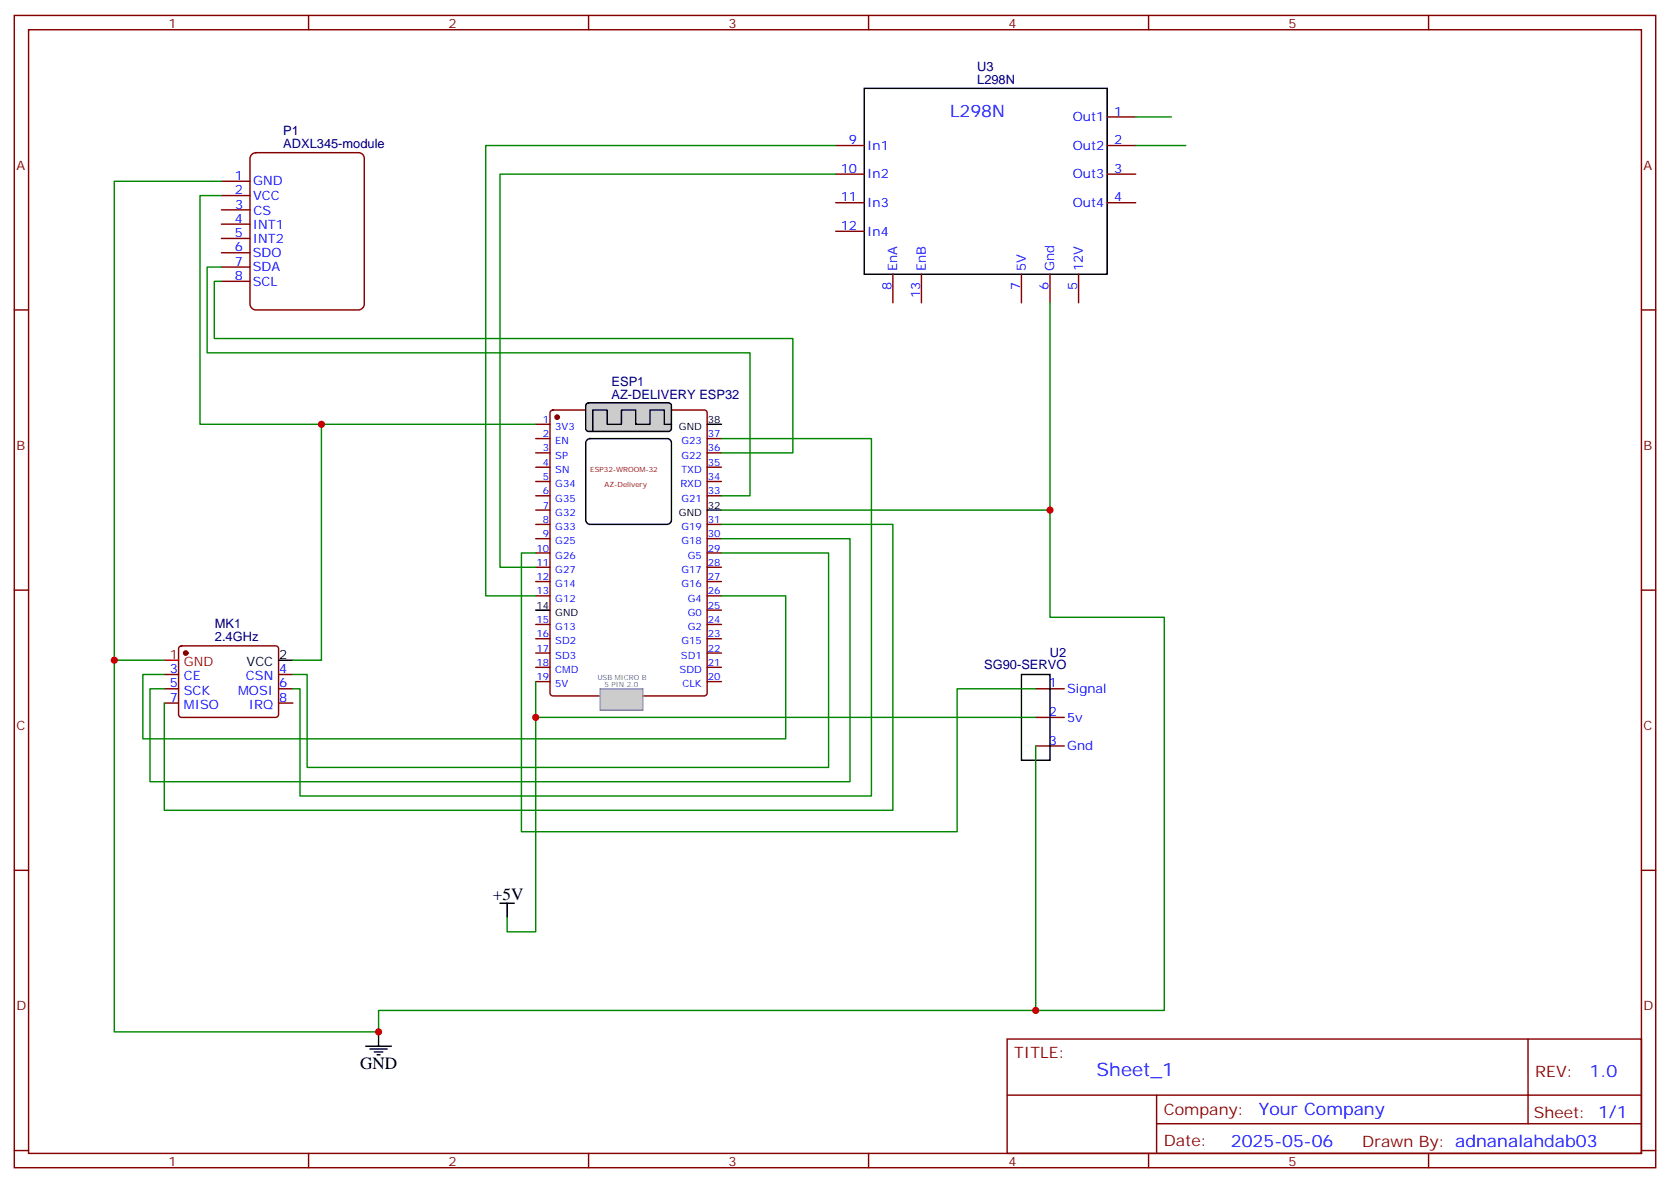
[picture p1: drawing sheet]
<svg xmlns="http://www.w3.org/2000/svg" width="412mm" height="292mm" viewBox="0 0 412 292" stroke-linecap="round" stroke-linejoin="round" font-family="sans-serif">
<g fill="none" stroke="#870000" stroke-width=".35">
<path d="M3.5 3.8h405.4v284.3h-405.4zM7.1 7.3h398.2v277.3h-398.2zM76.2 3.8v3.5M145.3 3.8v3.5M214.5 3.8v3.5M283.6 3.8v3.5M352.8 3.8v3.5M3.5 76.5h3.6M405.3 76.5h3.6M132.3 104.7h3.5M132.3 108.2h3.5M132.3 111.8h3.5"/>
<path d="M132.3 115.3h3.5M132.3 118.8h3.5M136.1 101.4l.4-.2h37.4a.71 .71 0 0 1 .7 .7v69.1a.76 .76 0 0 1-.7 .7h-37.4a.76 .76 0 0 1-.7-.7v-69.1zM174.6 108.2h3.6M174.6 111.8h3.6M174.6 115.3h3.6M174.6 118.8h3.6M132.3 122.3h3.5M132.3 125.9h3.5M132.3 129.4h3.5M132.3 132.9h3.5M132.3 136.5h3.5"/>
<path d="M132.3 140h3.5M174.6 122.3h3.6M174.6 129.4h3.6M174.6 132.9h3.6M174.6 136.5h3.6M174.6 140h3.6M3.5 145.6h3.6M132.3 143.5h3.5M132.3 147h3.5M132.3 154.1h3.5M132.3 157.6h3.5M174.6 143.5h3.6"/>
<path d="M174.6 147h3.6M174.6 154.1h3.6M174.6 157.6h3.6M174.6 150.6h3.6M405.3 145.6h3.6M132.3 161.1h3.5M132.3 164.7h3.5M132.3 168.2h3.5M174.6 161.1h3.6M174.6 164.7h3.6M174.6 168.2h3.6M3.5 214.8h3.6"/>
<path d="M405.3 214.8h3.6M248.7 256.4h156.6v28.2h-156.6zM377.3 256.4v20.9M248.7 270.2h156.5M285.6 277.3h119.6M285.6 270.2v14.2M3.5 283.9h3.6M76.2 284.6v3.5M145.3 284.6v3.5M214.5 284.6v3.5M283.6 284.6v3.5M352.8 284.6v3.5"/>
<path d="M405.3 283.9h3.6"/>
</g>
<circle cx="137.6" cy="102.9" r=".53" fill="#870000" stroke="#870000" stroke-width=".35"/>
<path d="M144.9 108.7l.8-.5h19a1.06 1.06 0 0 1 1.1 1.1v19a1.13 1.13 0 0 1-1.1 1.1h-19a1.13 1.13 0 0 1-1.1-1.1v-19zM174.6 104.7h3.6M174.6 125.9h3.6M132.3 150.6h3.5" fill="none" stroke="#000" stroke-width=".35"/>
<path d="M144.9 99.6l.4-.2h19.8a.71 .71 0 0 1 .7 .7v5.7a.76 .76 0 0 1-.7 .7h-19.8a.76 .76 0 0 1-.7-.7v-5.7z" fill="#ccc" stroke="#000" stroke-width=".35"/>
<path d="M165.8 104.7h-1.8v-3.5h-3.5v3.5h-3.5v-3.5h-3.5v3.5h-3.6v-3.5h-3.5v5.3" fill="none" stroke="#000" stroke-width=".35"/>
<path d="M148.2 170h10.5v5.3h-10.5z" fill="#ccc" stroke="#999" stroke-width=".35"/>
<g fill="none" stroke="#870000" stroke-width=".35">
<path d="M206.4 35.9h7M273.4 28.9h7.1M273.4 35.9h7.1M54.7 44.7h7M54.7 48.3h7M54.7 51.8h7M54.7 55.3h7M54.7 58.8h7M206.4 43h7M206.4 50h7M206.4 57.1h7M273.4 43h7.1"/>
<path d="M273.4 50h7.1M54.7 62.4h7M54.7 65.9h7M54.7 69.4h7M220.5 67.7v7M227.5 67.7v7M252.2 67.7v7M259.3 67.7v7M266.3 67.7v7M44.3 159.6l.5-.2h23.3a.71 .71 0 0 1 .7 .7v16.2a.76 .76 0 0 1-.7 .7h-23.3a.76 .76 0 0 1-.7-.7v-16.2zM40.6 173.5h3.5M40.6 166.4h3.5"/>
<path d="M40.6 170h3.5M68.8 173.5h3.5M68.8 166.4h3.5M68.8 170h3.5M255.8 170h7M255.8 177h7M255.8 184.1h7"/>
</g>
<circle cx="45.9" cy="161.1" r=".53" fill="#870000" stroke="#870000" stroke-width=".35"/>
<path d="M40.6 162.9h3.5" fill="none" stroke="#f00" stroke-width=".35"/>
<path d="M213.4 21.8h60v45.9h-60zM68.8 162.9h3.5M252.2 166.4h7.1v21.2h-7.1zM123.5 222.9h3.5M125.2 222.9v3.5M90.3 258.2h6.4M91.4 258.9h4.2M92.4 259.6h2.1M93.5 254.6v3.6M93.1 260.3h.7" fill="none" stroke="#000" stroke-width=".35"/>
<path d="M62.1 38.3l1-.6h25.4a1.41 1.41 0 0 1 1.5 1.4v36a1.51 1.51 0 0 1-1.5 1.4h-25.4a1.51 1.51 0 0 1-1.4-1.4v-36z" fill="none" stroke="#800000" stroke-width=".35"/>
<g fill="none" stroke="#008700" stroke-width=".35">
<path d="M206.4 35.9h-86.5v111.1h12.4M280.5 28.9h8.8M280.5 35.9h12.3M54.7 48.3h-5.3v56.4h30M54.7 44.7h-26.5v209.9h65.3v-5.3h194v-97h-28.2v-77.6M206.4 43h-82.9v97h8.8M54.7 65.9h-3.5v21.2h134v35.2h-7M54.7 69.4h-1.8v14.1h142.9v28.3h-17.6M132.3 104.7h-52.9v58.2h-7.1M178.2 108.2h37v88.2h-141.1v-26.4h-1.8M132.3 136.5h-3.5v68.7h107.6v-35.2h19.4M178.2 136.5h26.4v52.9h-128.8v-23h-3.5"/>
<path d="M178.2 132.9h31.7v60h-172.9v-22.9h3.6M178.2 129.4h42.3v70.6h-179.9v-26.5M178.2 125.9h81.1M178.2 147h15.8v35.3h-158.7v-15.9h5.3M28.2 162.9h12.4M132.3 168.2v8.8h123.5M132.3 177v52.9h-7.1v-3.5M255.8 184.1v65.2"/>
</g>
<g fill="#c00">
<circle cx="132.3" cy="177" r=".88"/>
<circle cx="79.4" cy="104.7" r=".88"/>
<circle cx="93.5" cy="254.6" r=".88"/>
<circle cx="259.3" cy="125.9" r=".88"/>
<circle cx="28.2" cy="162.9" r=".88"/>
<circle cx="255.8" cy="249.3" r=".88"/>
</g>
<text font-size="4.6" fill="#00f" x="270.8" y="265.4">Sheet_1</text>
<g font-size="4.2" fill="#00f">
<text x="234.6" y="28.9">L298N</text>
<text x="392.5" y="265.7">1.0</text>
<text x="310.9" y="275.2">Your Company</text>
<text x="304" y="283">2025-05-06</text>
</g>
<g font-size="4.2">
<text x="121.7" y="222.2">+5V</text>
<text x="88.9" y="263.8">GND</text>
</g>
<g font-size="3.9" fill="#800">
<text x="250.5" y="261">TITLE:</text>
<text x="379.1" y="265.7">REV:</text>
<text x="287.4" y="275.2">Company:</text>
<text x="378.7" y="275.8">Sheet: 1/1</text>
<text x="287.4" y="282.9">Date:</text>
<text x="336.4" y="282.9">Drawn By: adnanalahdab03</text>
</g>
<g font-size="3.2" fill="#800">
<text x="41.6" y="6.8">1</text>
<text x="110.8" y="6.8">2</text>
<text x="179.9" y="6.8">3</text>
<text x="249.1" y="6.8">4</text>
<text x="318.2" y="6.8">5</text>
<text x="4.1" y="41.9">A</text>
<text x="405.9" y="41.9">A</text>
<text x="4.1" y="111.1">B</text>
<text x="405.9" y="111.1">B</text>
<text x="4.1" y="180.2">C</text>
<text x="405.9" y="180.2">C</text>
<text x="4.1" y="249.3">D</text>
<text x="405.9" y="249.3">D</text>
<text x="41.6" y="287.6">1</text>
<text x="110.8" y="287.6">2</text>
<text x="179.9" y="287.6">3</text>
<text x="249.1" y="287.6">4</text>
<text x="318.2" y="287.6">5</text>
</g>
<g font-size="3.2" fill="#000080">
<text x="241.3" y="17.6">U3</text>
<text x="241.3" y="20.7">L298N</text>
<text x="70" y="33.4">P1</text>
<text x="70" y="36.6">ADXL345-module</text>
<text x="151" y="95.1">ESP1</text>
<text x="151" y="98.4">AZ-DELIVERY ESP32</text>
<text x="53.1" y="155">MK1</text>
<text x="53.1" y="158.2">2.4GHz</text>
<text x="243.1" y="165.2">SG90-SERVO</text>
<text x="259.3" y="162">U2</text>
</g>
<g font-size="3.2" fill="#00f">
<text x="264.9" y="29.9">Out1</text>
<text x="275.2" y="28.5">1</text>
<text x="209.6" y="35.6">9</text>
<text x="275.2" y="35.6">2</text>
<text x="214.1" y="37">In1</text>
<text x="264.9" y="37">Out2</text>
<text x="58" y="44.3">1</text>
<text x="58" y="47.9">2</text>
<text x="62.5" y="45.7">GND</text>
<text x="207.6" y="42.6">10</text>
<text x="214.1" y="44">In2</text>
<text x="264.9" y="44">Out3</text>
<text x="275.2" y="42.6">3</text>
<text x="58.1" y="51.6">3</text>
<text x="62.5" y="49.3">VCC</text>
<text x="62.6" y="53">CS</text>
<text x="207.6" y="49.7">11</text>
<text x="214.1" y="51.1">In3</text>
<text x="264.9" y="51.1">Out4</text>
<text x="275.2" y="49.7">4</text>
<text x="58" y="58.5">5</text>
<text x="58" y="55">4</text>
<text x="62.4" y="56.5">INT1</text>
<text x="62.4" y="59.9">INT2</text>
<text x="207.6" y="56.7">12</text>
<text x="214.1" y="58.1">In4</text>
<text x="58" y="62">6</text>
<text x="58" y="65.5">7</text>
<text x="62.4" y="63.4">SDO</text>
<text x="58" y="69.1">8</text>
<text x="62.4" y="67">SDA</text>
<text x="62.4" y="70.5">SCL</text>
<text x="220.1" y="71.4" transform="rotate(-90 220.1 71.4)">8</text>
<text x="221.5" y="67" transform="rotate(-90 221.5 67)">EnA</text>
<text x="228.6" y="67" transform="rotate(-90 228.6 67)">EnB</text>
<text x="251.9" y="71.4" transform="rotate(-90 251.9 71.4)">7</text>
<text x="253.3" y="67" transform="rotate(-90 253.3 67)">5V</text>
<text x="258.9" y="71.4" transform="rotate(-90 258.9 71.4)">6</text>
<text x="260.3" y="67" transform="rotate(-90 260.3 67)">Gnd</text>
<text x="266" y="71.4" transform="rotate(-90 266 71.4)">5</text>
<text x="267.4" y="67" transform="rotate(-90 267.4 67)">12V</text>
<text x="227.2" y="73.5" transform="rotate(-90 227.2 73.5)">13</text>
<text x="41.9" y="166.1">3</text>
<text x="45.4" y="167.9">CE</text>
<text x="60.7" y="167.9">CSN</text>
<text x="69" y="166.1">4</text>
<text x="41.9" y="169.6">5</text>
<text x="41.9" y="173.1">7</text>
<text x="45.4" y="171.4">SCK</text>
<text x="58.8" y="171.4">MOSI</text>
<text x="69" y="173.1">8</text>
<text x="69" y="169.6">6</text>
<text x="259" y="169.6">1</text>
<text x="263.5" y="171">Signal</text>
<text x="45.4" y="174.9">MISO</text>
<text x="61.4" y="174.9">IRQ</text>
<text x="259" y="176.7">2</text>
<text x="263.5" y="178.1">5v</text>
<text x="259" y="183.7">3</text>
<text x="263.5" y="185.1">Gnd</text>
</g>
<g font-size="3.2" fill="#f00">
<text x="41.9" y="162.6">1</text>
<text x="45.4" y="164.3">GND</text>
</g>
<g font-size="3.2">
<text x="60.9" y="164.3">VCC</text>
<text x="69" y="162.6">2</text>
</g>
<g font-size="2.5" fill="#00f">
<text x="134.1" y="104.4">1</text>
<text x="134.1" y="107.9">2</text>
<text x="137.1" y="106.1">3V3</text>
<text x="174.8" y="107.9">37</text>
<text x="134.1" y="111.4">3</text>
<text x="137.1" y="109.6">EN</text>
<text x="137.1" y="113.2">SP</text>
<text x="168.3" y="113.2">G22</text>
<text x="168.3" y="109.6">G23</text>
<text x="174.8" y="111.4">36</text>
<text x="134.1" y="114.9">4</text>
<text x="134.1" y="118.5">5</text>
<text x="137.1" y="116.7">SN</text>
<text x="168.2" y="116.7">TXD</text>
<text x="174.8" y="118.5">34</text>
<text x="174.8" y="114.9">35</text>
<text x="134.1" y="122">6</text>
<text x="134.1" y="125.5">7</text>
<text x="137.1" y="120.2">G34</text>
<text x="137.1" y="123.8">G35</text>
<text x="168" y="120.2">RXD</text>
<text x="168.3" y="123.8">G21</text>
<text x="174.8" y="122">33</text>
<text x="134.1" y="129">8</text>
<text x="137.1" y="127.3">G32</text>
<text x="137.1" y="130.8">G33</text>
<text x="168.3" y="130.8">G19</text>
<text x="174.8" y="129">31</text>
<text x="132.5" y="136.1">10</text>
<text x="134.1" y="132.6">9</text>
<text x="137.1" y="134.3">G25</text>
<text x="137.1" y="137.9">G26</text>
<text x="168.3" y="134.3">G18</text>
<text x="169.8" y="137.9">G5</text>
<text x="174.8" y="136.1">29</text>
<text x="174.8" y="132.6">30</text>
<text x="132.5" y="139.6">11</text>
<text x="132.5" y="143.2">12</text>
<text x="137.1" y="141.4">G27</text>
<text x="168.3" y="141.4">G17</text>
<text x="174.8" y="143.2">27</text>
<text x="174.8" y="139.6">28</text>
<text x="132.5" y="146.7">13</text>
<text x="137.1" y="144.9">G14</text>
<text x="137.1" y="148.4">G12</text>
<text x="168.3" y="144.9">G16</text>
<text x="169.8" y="148.4">G4</text>
<text x="174.8" y="146.7">26</text>
<text x="132.5" y="153.7">15</text>
<text x="137.1" y="155.5">G13</text>
<text x="169.8" y="155.5">G2</text>
<text x="169.8" y="152">G0</text>
<text x="174.8" y="153.7">24</text>
<text x="174.8" y="150.2">25</text>
<text x="132.5" y="157.3">16</text>
<text x="132.5" y="160.8">17</text>
<text x="137.1" y="159">SD2</text>
<text x="168.3" y="159">G15</text>
<text x="174.8" y="160.8">22</text>
<text x="174.8" y="157.3">23</text>
<text x="132.5" y="164.3">18</text>
<text x="132.5" y="167.9">19</text>
<text x="137.1" y="162.6">SD3</text>
<text x="137.1" y="166.1">CMD</text>
<text x="167.8" y="166.1">SDD</text>
<text x="168.2" y="162.6">SD1</text>
<text x="174.8" y="167.9">20</text>
<text x="174.8" y="164.3">21</text>
<text x="137.1" y="169.6">5V</text>
<text x="168.5" y="169.6">CLK</text>
</g>
<g font-size="2.5">
<text x="167.7" y="106.1">GND</text>
<text x="174.8" y="104.4">38</text>
<text x="174.8" y="125.5">32</text>
<text x="167.7" y="127.3">GND</text>
<text x="132.5" y="150.2">14</text>
<text x="137.1" y="152">GND</text>
</g>
<g font-size="1.8" fill="#900">
<text x="145.7" y="116.6">ESP32-WROOM-32</text>
<text x="149.3" y="120.1">AZ-Delivery</text>
</g>
<g font-size="1.8" fill="#666">
<text x="147.5" y="167.7">USB MICRO B</text>
<text x="149.3" y="169.5">5 PIN 2.0</text>
</g>
</svg>
